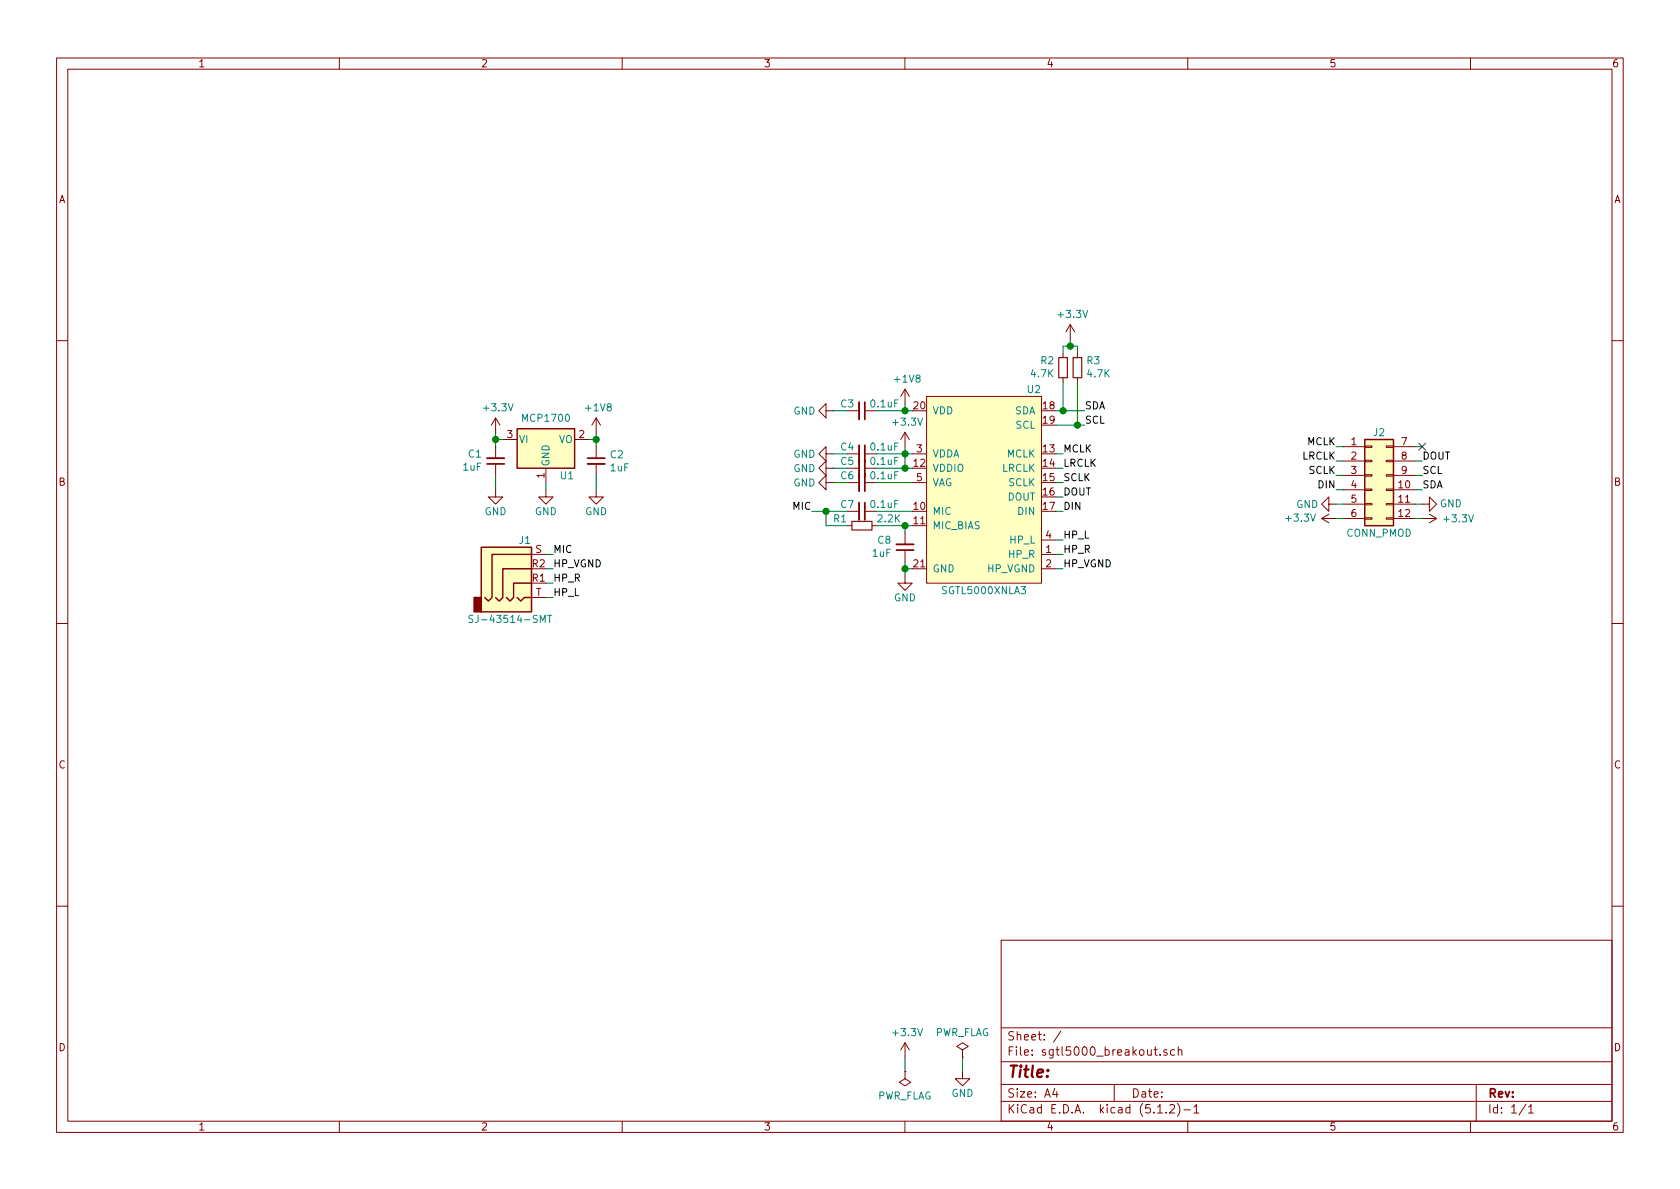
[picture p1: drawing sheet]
EESchema Schematic File Version 4
LIBS:sgtl5000_breakout-cache
EELAYER 29 0
EELAYER END
$Descr A4 11693 8268
encoding utf-8
Sheet 1 1
Title ""
Date ""
Rev ""
Comp ""
Comment1 ""
Comment2 ""
Comment3 ""
Comment4 ""
$EndDescr
$Comp
L Audio_Extra:SGTL5000XNLA3 U2
U 1 1
P 6850 3350
F 0 "U2" H 7250 4000 50  0000 R CNN
F 1 "SGTL5000XNLA3" H 6850 2600 50  0000 C CNN
F 2 "Package_DFN_QFN:QFN-20-1EP_3x3mm_P0.4mm_EP1.65x1.65mm" H 6850 2500 50  0001 C CNN
F 3 "https://eu.mouser.com/datasheet/2/302/SGTL5000-1127744.pdf" H 5650 3750 50  0001 C CNN
	1    6850 3350
	1    0    0    -1  
$EndComp
Wire Wire Line
	7350 2850 7400 2850
Wire Wire Line
	7350 3150 7400 3150
Wire Wire Line
	7350 3250 7400 3250
Wire Wire Line
	7350 3350 7400 3350
Wire Wire Line
	7350 3450 7400 3450
Wire Wire Line
	7350 3550 7400 3550
$Comp
L Device:R_Small R2
U 1 1
P 7400 2550
F 0 "R2" H 7342 2504 50  0000 R CNN
F 1 "4.7K" H 7342 2595 50  0000 R CNN
F 2 "Resistor_SMD:R_0603_1608Metric" H 7400 2550 50  0001 C CNN
F 3 "~" H 7400 2550 50  0001 C CNN
	1    7400 2550
	1    0    0    1   
$EndComp
$Comp
L Device:R_Small R3
U 1 1
P 7500 2550
F 0 "R3" H 7441 2504 50  0000 R CNN
F 1 "4.7K" H 7441 2595 50  0000 R CNN
F 2 "Resistor_SMD:R_0603_1608Metric" H 7500 2550 50  0001 C CNN
F 3 "~" H 7500 2550 50  0001 C CNN
	1    7500 2550
	-1   0    0    1   
$EndComp
Wire Wire Line
	7400 2650 7400 2850
Connection ~ 7400 2850
Wire Wire Line
	7400 2850 7550 2850
Wire Wire Line
	7350 2950 7500 2950
Wire Wire Line
	7500 2650 7500 2950
Connection ~ 7500 2950
Wire Wire Line
	7500 2950 7550 2950
Wire Wire Line
	7500 2450 7500 2400
Wire Wire Line
	7500 2400 7450 2400
Wire Wire Line
	7400 2400 7400 2450
Wire Wire Line
	7450 2400 7450 2350
Connection ~ 7450 2400
Wire Wire Line
	7450 2400 7400 2400
$Comp
L power:+3.3V #PWR0101
U 1 1
P 7450 2350
F 0 "#PWR0101" H 7450 2200 50  0001 C CNN
F 1 "+3.3V" H 7465 2523 50  0000 C CNN
F 2 "" H 7450 2350 50  0001 C CNN
F 3 "" H 7450 2350 50  0001 C CNN
	1    7450 2350
	1    0    0    -1  
$EndComp
Text Label 7550 2850 0    50   ~ 0
SDA
Text Label 7550 2950 0    50   ~ 0
SCL
Wire Wire Line
	6350 2850 6300 2850
Wire Wire Line
	6300 2850 6300 2800
Connection ~ 6300 2850
$Comp
L power:+1V8 #PWR0102
U 1 1
P 6300 2800
F 0 "#PWR0102" H 6300 2650 50  0001 C CNN
F 1 "+1V8" H 6315 2973 50  0000 C CNN
F 2 "" H 6300 2800 50  0001 C CNN
F 3 "" H 6300 2800 50  0001 C CNN
	1    6300 2800
	1    0    0    -1  
$EndComp
Wire Wire Line
	6350 3150 6300 3150
Wire Wire Line
	6300 3150 6300 3100
$Comp
L power:+3.3V #PWR0103
U 1 1
P 6300 3100
F 0 "#PWR0103" H 6300 2950 50  0001 C CNN
F 1 "+3.3V" H 6315 3273 50  0000 C CNN
F 2 "" H 6300 3100 50  0001 C CNN
F 3 "" H 6300 3100 50  0001 C CNN
	1    6300 3100
	1    0    0    -1  
$EndComp
Wire Wire Line
	6300 3150 6300 3250
Wire Wire Line
	6300 3250 6350 3250
Connection ~ 6300 3150
Connection ~ 6300 3250
$Comp
L Device:C_Small C3
U 1 1
P 6000 2850
F 0 "C3" V 5950 2800 50  0000 R CNN
F 1 "0.1uF" V 5950 2900 50  0000 L CNN
F 2 "Capacitor_SMD:C_0603_1608Metric" H 6000 2850 50  0001 C CNN
F 3 "~" H 6000 2850 50  0001 C CNN
	1    6000 2850
	0    1    1    0   
$EndComp
Wire Wire Line
	6100 2850 6300 2850
Wire Wire Line
	5900 2850 5800 2850
$Comp
L power:GND #PWR0104
U 1 1
P 5800 2850
F 0 "#PWR0104" H 5800 2600 50  0001 C CNN
F 1 "GND" V 5800 2650 50  0000 C CNN
F 2 "" H 5800 2850 50  0001 C CNN
F 3 "" H 5800 2850 50  0001 C CNN
	1    5800 2850
	0    1    1    0   
$EndComp
$Comp
L power:GND #PWR0105
U 1 1
P 6300 4000
F 0 "#PWR0105" H 6300 3750 50  0001 C CNN
F 1 "GND" H 6300 3850 50  0000 C CNN
F 2 "" H 6300 4000 50  0001 C CNN
F 3 "" H 6300 4000 50  0001 C CNN
	1    6300 4000
	1    0    0    -1  
$EndComp
Wire Wire Line
	6350 3950 6300 3950
Wire Wire Line
	6300 3950 6300 4000
$Comp
L Device:C_Small C4
U 1 1
P 6000 3150
F 0 "C4" V 5950 3100 50  0000 R CNN
F 1 "0.1uF" V 5950 3200 50  0000 L CNN
F 2 "Capacitor_SMD:C_0603_1608Metric" H 6000 3150 50  0001 C CNN
F 3 "~" H 6000 3150 50  0001 C CNN
	1    6000 3150
	0    1    1    0   
$EndComp
Wire Wire Line
	5900 3150 5800 3150
$Comp
L power:GND #PWR0106
U 1 1
P 5800 3150
F 0 "#PWR0106" H 5800 2900 50  0001 C CNN
F 1 "GND" V 5800 2950 50  0000 C CNN
F 2 "" H 5800 3150 50  0001 C CNN
F 3 "" H 5800 3150 50  0001 C CNN
	1    5800 3150
	0    1    1    0   
$EndComp
Wire Wire Line
	6100 3150 6300 3150
$Comp
L Device:C_Small C5
U 1 1
P 6000 3250
F 0 "C5" V 5950 3200 50  0000 R CNN
F 1 "0.1uF" V 5950 3300 50  0000 L CNN
F 2 "Capacitor_SMD:C_0603_1608Metric" H 6000 3250 50  0001 C CNN
F 3 "~" H 6000 3250 50  0001 C CNN
	1    6000 3250
	0    1    1    0   
$EndComp
Wire Wire Line
	5900 3250 5800 3250
$Comp
L power:GND #PWR0107
U 1 1
P 5800 3250
F 0 "#PWR0107" H 5800 3000 50  0001 C CNN
F 1 "GND" V 5800 3050 50  0000 C CNN
F 2 "" H 5800 3250 50  0001 C CNN
F 3 "" H 5800 3250 50  0001 C CNN
	1    5800 3250
	0    1    1    0   
$EndComp
Wire Wire Line
	6100 3250 6300 3250
$Comp
L Regulator_Linear:MCP1700-1802E_SOT23 U1
U 1 1
P 3800 3050
F 0 "U1" H 4000 2800 50  0000 R CNN
F 1 "MCP1700" H 3800 3200 50  0000 C CNN
F 2 "Package_TO_SOT_SMD:SOT-23" H 3800 3275 50  0001 C CNN
F 3 "http://ww1.microchip.com/downloads/en/DeviceDoc/20001826D.pdf" H 3800 3050 50  0001 C CNN
	1    3800 3050
	1    0    0    -1  
$EndComp
Wire Wire Line
	3500 3050 3450 3050
Wire Wire Line
	3450 3050 3450 3000
Wire Wire Line
	4100 3050 4150 3050
Wire Wire Line
	4150 3050 4150 3000
Wire Wire Line
	3800 3350 3800 3400
$Comp
L power:GND #PWR0108
U 1 1
P 3800 3400
F 0 "#PWR0108" H 3800 3150 50  0001 C CNN
F 1 "GND" H 3800 3250 50  0000 C CNN
F 2 "" H 3800 3400 50  0001 C CNN
F 3 "" H 3800 3400 50  0001 C CNN
	1    3800 3400
	1    0    0    -1  
$EndComp
$Comp
L power:+1V8 #PWR0109
U 1 1
P 4150 3000
F 0 "#PWR0109" H 4150 2850 50  0001 C CNN
F 1 "+1V8" H 4165 3173 50  0000 C CNN
F 2 "" H 4150 3000 50  0001 C CNN
F 3 "" H 4150 3000 50  0001 C CNN
	1    4150 3000
	1    0    0    -1  
$EndComp
$Comp
L power:+3.3V #PWR0110
U 1 1
P 3450 3000
F 0 "#PWR0110" H 3450 2850 50  0001 C CNN
F 1 "+3.3V" H 3465 3173 50  0000 C CNN
F 2 "" H 3450 3000 50  0001 C CNN
F 3 "" H 3450 3000 50  0001 C CNN
	1    3450 3000
	1    0    0    -1  
$EndComp
Wire Wire Line
	3450 3050 3450 3100
Connection ~ 3450 3050
Wire Wire Line
	4150 3050 4150 3100
Connection ~ 4150 3050
$Comp
L Device:C_Small C1
U 1 1
P 3450 3200
F 0 "C1" H 3358 3154 50  0000 R CNN
F 1 "1uF" H 3358 3245 50  0000 R CNN
F 2 "Capacitor_SMD:C_0603_1608Metric" H 3450 3200 50  0001 C CNN
F 3 "~" H 3450 3200 50  0001 C CNN
	1    3450 3200
	1    0    0    1   
$EndComp
$Comp
L Device:C_Small C2
U 1 1
P 4150 3200
F 0 "C2" H 4242 3246 50  0000 L CNN
F 1 "1uF" H 4242 3155 50  0000 L CNN
F 2 "Capacitor_SMD:C_0603_1608Metric" H 4150 3200 50  0001 C CNN
F 3 "~" H 4150 3200 50  0001 C CNN
	1    4150 3200
	1    0    0    -1  
$EndComp
Wire Wire Line
	4150 3300 4150 3400
Wire Wire Line
	3450 3300 3450 3400
$Comp
L power:GND #PWR0111
U 1 1
P 3450 3400
F 0 "#PWR0111" H 3450 3150 50  0001 C CNN
F 1 "GND" H 3450 3250 50  0000 C CNN
F 2 "" H 3450 3400 50  0001 C CNN
F 3 "" H 3450 3400 50  0001 C CNN
	1    3450 3400
	1    0    0    -1  
$EndComp
$Comp
L power:GND #PWR0112
U 1 1
P 4150 3400
F 0 "#PWR0112" H 4150 3150 50  0001 C CNN
F 1 "GND" H 4150 3250 50  0000 C CNN
F 2 "" H 4150 3400 50  0001 C CNN
F 3 "" H 4150 3400 50  0001 C CNN
	1    4150 3400
	1    0    0    -1  
$EndComp
$Comp
L Device:C_Small C6
U 1 1
P 6000 3350
F 0 "C6" V 5950 3300 50  0000 R CNN
F 1 "0.1uF" V 5950 3400 50  0000 L CNN
F 2 "Capacitor_SMD:C_0603_1608Metric" H 6000 3350 50  0001 C CNN
F 3 "~" H 6000 3350 50  0001 C CNN
	1    6000 3350
	0    1    1    0   
$EndComp
Wire Wire Line
	5900 3350 5800 3350
$Comp
L power:GND #PWR0113
U 1 1
P 5800 3350
F 0 "#PWR0113" H 5800 3100 50  0001 C CNN
F 1 "GND" V 5800 3150 50  0000 C CNN
F 2 "" H 5800 3350 50  0001 C CNN
F 3 "" H 5800 3350 50  0001 C CNN
	1    5800 3350
	0    1    1    0   
$EndComp
Wire Wire Line
	6100 3350 6350 3350
Text Label 7400 3150 0    50   ~ 0
MCLK
Text Label 7400 3250 0    50   ~ 0
LRCLK
Text Label 7400 3350 0    50   ~ 0
SCLK
Text Label 7400 3450 0    50   ~ 0
DOUT
Text Label 7400 3550 0    50   ~ 0
DIN
$Comp
L Connector:AudioJack4 J1
U 1 1
P 3600 3950
F 0 "J1" H 3700 4150 50  0000 R CNN
F 1 "SJ-43514-SMT" H 3550 3600 50  0000 C CNN
F 2 "Connector_Audio_Extra:Jack_3.5mm_CUI_SJ-43514-SMT_Horizontal" H 3600 3950 50  0001 C CNN
F 3 "~" H 3600 3950 50  0001 C CNN
	1    3600 3950
	1    0    0    -1  
$EndComp
Text Label 5650 3550 2    50   ~ 0
MIC
$Comp
L Device:C_Small C7
U 1 1
P 6000 3550
F 0 "C7" V 5950 3500 50  0000 R CNN
F 1 "0.1uF" V 5950 3600 50  0000 L CNN
F 2 "Capacitor_SMD:C_0603_1608Metric" H 6000 3550 50  0001 C CNN
F 3 "~" H 6000 3550 50  0001 C CNN
	1    6000 3550
	0    1    1    0   
$EndComp
Wire Wire Line
	6100 3550 6350 3550
Wire Wire Line
	5900 3550 5750 3550
$Comp
L Device:R_Small R1
U 1 1
P 6000 3650
F 0 "R1" V 5950 3550 50  0000 R CNN
F 1 "2.2K" V 5950 3750 50  0000 L CNN
F 2 "Resistor_SMD:R_0603_1608Metric" H 6000 3650 50  0001 C CNN
F 3 "~" H 6000 3650 50  0001 C CNN
	1    6000 3650
	0    1    1    0   
$EndComp
Wire Wire Line
	6100 3650 6300 3650
Wire Wire Line
	5900 3650 5750 3650
Wire Wire Line
	5750 3650 5750 3550
Connection ~ 5750 3550
Wire Wire Line
	5750 3550 5650 3550
Wire Wire Line
	6300 3650 6300 3700
Connection ~ 6300 3650
Wire Wire Line
	6300 3650 6350 3650
Wire Wire Line
	6300 3950 6300 3900
Connection ~ 6300 3950
$Comp
L Device:C_Small C8
U 1 1
P 6300 3800
F 0 "C8" H 6208 3754 50  0000 R CNN
F 1 "1uF" H 6208 3845 50  0000 R CNN
F 2 "Capacitor_SMD:C_0603_1608Metric" H 6300 3800 50  0001 C CNN
F 3 "~" H 6300 3800 50  0001 C CNN
	1    6300 3800
	1    0    0    1   
$EndComp
Text Label 7400 3850 0    50   ~ 0
HP_R
Text Label 7400 3750 0    50   ~ 0
HP_L
Wire Wire Line
	3800 3850 3850 3850
Text Label 3850 3850 0    50   ~ 0
MIC
Wire Wire Line
	3800 4150 3850 4150
Wire Wire Line
	3800 4050 3850 4050
Wire Wire Line
	7350 3750 7400 3750
Wire Wire Line
	7350 3850 7400 3850
Wire Wire Line
	7350 3950 7400 3950
Text Label 7400 3950 0    50   ~ 0
HP_VGND
Text Label 3850 3950 0    50   ~ 0
HP_VGND
Wire Wire Line
	3800 3950 3850 3950
Text Label 3850 4150 0    50   ~ 0
HP_L
Text Label 3850 4050 0    50   ~ 0
HP_R
$Comp
L power:GND #PWR0114
U 1 1
P 6700 7450
F 0 "#PWR0114" H 6700 7200 50  0001 C CNN
F 1 "GND" H 6700 7300 50  0000 C CNN
F 2 "" H 6700 7450 50  0001 C CNN
F 3 "" H 6700 7450 50  0001 C CNN
	1    6700 7450
	1    0    0    -1  
$EndComp
$Comp
L power:+3.3V #PWR0115
U 1 1
P 6300 7350
F 0 "#PWR0115" H 6300 7200 50  0001 C CNN
F 1 "+3.3V" H 6315 7523 50  0000 C CNN
F 2 "" H 6300 7350 50  0001 C CNN
F 3 "" H 6300 7350 50  0001 C CNN
	1    6300 7350
	1    0    0    -1  
$EndComp
Wire Wire Line
	6300 7350 6300 7450
Wire Wire Line
	6700 7450 6700 7350
$Comp
L power:PWR_FLAG #FLG0101
U 1 1
P 6700 7350
F 0 "#FLG0101" H 6700 7425 50  0001 C CNN
F 1 "PWR_FLAG" H 6700 7523 50  0000 C CNN
F 2 "" H 6700 7350 50  0001 C CNN
F 3 "~" H 6700 7350 50  0001 C CNN
	1    6700 7350
	1    0    0    -1  
$EndComp
$Comp
L power:PWR_FLAG #FLG0102
U 1 1
P 6300 7450
F 0 "#FLG0102" H 6300 7525 50  0001 C CNN
F 1 "PWR_FLAG" H 6300 7623 50  0000 C CNN
F 2 "" H 6300 7450 50  0001 C CNN
F 3 "~" H 6300 7450 50  0001 C CNN
	1    6300 7450
	-1   0    0    1   
$EndComp
$Comp
L Connector_Generic:Conn_02x06_Top_Bottom J2
U 1 1
P 9550 3300
F 0 "J2" H 9600 3600 50  0000 C CNN
F 1 "CONN_PMOD" H 9600 2900 50  0000 C CNN
F 2 "Connector_PinHeader_2.54mm_Extra:PMODHeader_2x06_P2.54mm_Horizontal" H 9550 3300 50  0001 C CNN
F 3 "~" H 9550 3300 50  0001 C CNN
	1    9550 3300
	1    0    0    -1  
$EndComp
Wire Wire Line
	9850 3100 9900 3100
Wire Wire Line
	9850 3200 9900 3200
Wire Wire Line
	9850 3300 9900 3300
Wire Wire Line
	9850 3400 9900 3400
Wire Wire Line
	9850 3500 9900 3500
Wire Wire Line
	9850 3600 9900 3600
Wire Wire Line
	9350 3100 9300 3100
Wire Wire Line
	9350 3200 9300 3200
Wire Wire Line
	9350 3300 9300 3300
Wire Wire Line
	9350 3400 9300 3400
Wire Wire Line
	9350 3500 9300 3500
Wire Wire Line
	9350 3600 9300 3600
$Comp
L power:GND #PWR0116
U 1 1
P 9900 3500
F 0 "#PWR0116" H 9900 3250 50  0001 C CNN
F 1 "GND" V 9900 3300 50  0000 C CNN
F 2 "" H 9900 3500 50  0001 C CNN
F 3 "" H 9900 3500 50  0001 C CNN
	1    9900 3500
	0    -1   -1   0   
$EndComp
$Comp
L power:GND #PWR0117
U 1 1
P 9300 3500
F 0 "#PWR0117" H 9300 3250 50  0001 C CNN
F 1 "GND" V 9300 3300 50  0000 C CNN
F 2 "" H 9300 3500 50  0001 C CNN
F 3 "" H 9300 3500 50  0001 C CNN
	1    9300 3500
	0    1    1    0   
$EndComp
$Comp
L power:+3.3V #PWR0118
U 1 1
P 9900 3600
F 0 "#PWR0118" H 9900 3450 50  0001 C CNN
F 1 "+3.3V" V 9900 3850 50  0000 C CNN
F 2 "" H 9900 3600 50  0001 C CNN
F 3 "" H 9900 3600 50  0001 C CNN
	1    9900 3600
	0    1    1    0   
$EndComp
$Comp
L power:+3.3V #PWR0119
U 1 1
P 9300 3600
F 0 "#PWR0119" H 9300 3450 50  0001 C CNN
F 1 "+3.3V" V 9300 3850 50  0000 C CNN
F 2 "" H 9300 3600 50  0001 C CNN
F 3 "" H 9300 3600 50  0001 C CNN
	1    9300 3600
	0    -1   -1   0   
$EndComp
Text Label 9300 3100 2    50   ~ 0
MCLK
Text Label 9300 3200 2    50   ~ 0
LRCLK
Text Label 9300 3300 2    50   ~ 0
SCLK
Text Label 9900 3200 0    50   ~ 0
DOUT
Text Label 9300 3400 2    50   ~ 0
DIN
Text Label 9900 3400 0    50   ~ 0
SDA
Text Label 9900 3300 0    50   ~ 0
SCL
NoConn ~ 9900 3100
$EndSCHEMATC
